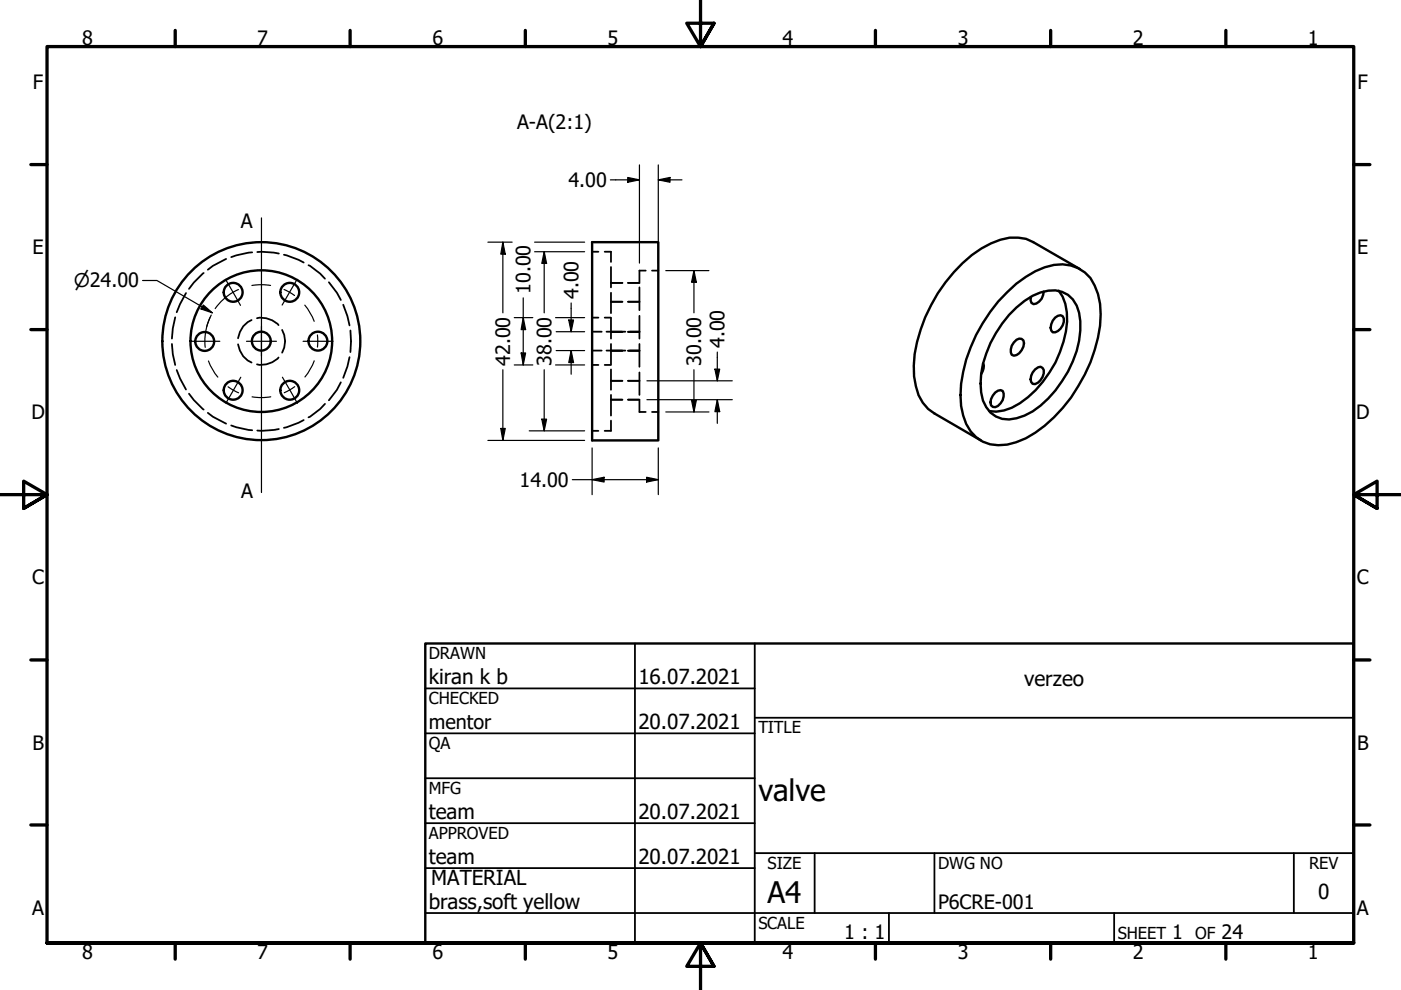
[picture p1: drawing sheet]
<svg xmlns="http://www.w3.org/2000/svg" width="297mm" height="210mm" viewBox="0 0 297 210" stroke-linecap="round" stroke-linejoin="round" font-family="sans-serif">
<!-- layer: Hidden (ANSI) -->
<g fill="none" stroke="#000" stroke-width=".38">
<path d="M43.2 57.9l-2.1 2-1 1.3M47.9 54.9l-2.8 1.5-1 .8M53.5 53.5l-3.4 .6-1.1 .4M54.5 53.4h.9l3.7 .4M60.2 54l3.1 1.1 1.1 .6M65.4 56.2l2.5 1.8 1 1.1M69.7 59.9l1.7 2.2 .9 1.5M125.5 53.4h1.4M128.2 53.4h1.3v2.1M129.5 56.6v4.3M129.5 60h2.5M133.2 60h2.4"/>
<path d="M136.9 57.4h-1.3v2.4M138.2 57.4h1.4M36.4 72.9l.2 2.2 .5 2.3M37.1 67.3l-.5 2.3-.2 2.2M37.5 78.5l.7 1.7 1.2 2.4M39.4 62.1l-1.2 2.4-.7 1.7M50.5 73a5.1 5.1 0 0 0 2.8 3.9M53.3 67.9a4.8 4.8 0 0 0-2.8 3.8M54.5 67.5a4.9 4.9 0 0 1 4.6 1.4M59.1 75.8a4.9 4.9 0 0 1-4.6 1.5M59.8 69.9a4.9 4.9 0 0 1 0 4.9M72.8 64.6l.9 2.4 .4 2"/>
<path d="M74.1 75.7l-.4 2-.9 2.4M74.3 70.1l.1 2.3-.1 2.2M125.5 74.3h2.1M125.5 70.3h2.1M125.5 77.4h1.4M125.5 67.3h1.4M128.2 77.4h1.3M128.2 67.3h1.3M128.6 74.3h4M128.6 70.3h4M129.5 62.1v4.3M129.5 67.5v4.3"/>
<path d="M129.5 72.9v4.4M129.5 78.3v4.3M129.5 64h2.5M129.5 74.4h2.5M129.5 70.4h2.5M133.2 64h2.4M133.2 74.4h2.4M133.2 70.4h2.4M133.2 74.3h2.4M133.2 70.3h2.4M135.6 60.9v4.9M135.6 67v4.8"/>
<path d="M135.6 72.9v4.9M135.6 79v4.7M40.1 83.5l1 1.3 2.1 2M44.1 87.5l1 .9 2.8 1.4M49 90.2l1.1 .4 3.4 .6M59.1 91l-3.7 .3h-.9M64.4 89.1l-1.1 .5-3.1 1.1M68.9 85.6l-1 1.1-2.5 1.8M72.3 81.1l-.9 1.5-1.7 2.3M125.5 91.3h1.4M129.5 83.7v4.4M129.5 89.2v2.1h-1.3"/>
<path d="M129.5 84.7h2.5M129.5 80.7h2.5M133.2 84.7h2.4M133.2 80.7h2.4M135.6 84.9v2.4h1.3M138.2 87.3h1.4"/>
</g>
<!-- layer: Visible (ANSI) -->
<g fill="none" stroke="#000" stroke-width=".51">
<path d="M125.5 51.3h14.1v42.1h-14.1zM229 57.1l-9.9-5.8a9.4 9.4 0 0 0-9 .3 29 29 0 0 0-12.7 13.1 28.3 28.3 0 0 0-3.6 15.1 9.7 9.7 0 0 0 4.3 7.9l9.9 5.7M208.5 77.1a2.64 2.64 0 0 1-.5 2.2M213.6 61.9a20.3 20.3 0 0 1 9.9-5.7 7.9 7.9 0 0 1 9.3 6.1 20.3 20.3 0 0 1-.7 11.9 32.3 32.3 0 0 1-14.6 18.7 10.6 10.6 0 0 1-9.2 .7 8.4 8.4 0 0 1-4.1-5.5 23 23 0 0 1 1.6-14.5 34.6 34.6 0 0 1 7.8-11.7zM213.9 66.8a15.2 15.2 0 0 1 8.3-5.2 5.6 5.6 0 0 1 6.6 4.7 19.2 19.2 0 0 1-3.6 14.5 17.4 17.4 0 0 1-9.7 7.9 5.6 5.6 0 0 1-7.1-3.8 17.5 17.5 0 0 1 1.6-12.2l2.5-4.1zM214.9 72.6l.6-.6 .6-.2 .5 .1a1.62 1.62 0 0 1 0 2.4 1.58 1.58 0 0 1-2.1 .9 2.43 2.43 0 0 1 .4-2.6zM219.5 78.3l.6-.4 .5-.1 .4 .2a2.34 2.34 0 0 1-.9 3.1l-.6 .3h-.6a1.81 1.81 0 0 1 0-2.4zM221.3 61.8a2.67 2.67 0 0 1-2.2 2.7l-.4-.3-.2-.5 .1-.7M223.7 67.3l.6-.3 .6-.2 .4 .2a2.45 2.45 0 0 1-2.1 3.5 1.88 1.88 0 0 1 0-2.5zM224.5 61.6a10.3 10.3 0 0 1 1.5 8.7 24.2 24.2 0 0 1-9.8 15.2 8.9 8.9 0 0 1-6.5 1.7M211 83.2l.6-.4 .6-.1 .4 .2a2.62 2.62 0 0 1-1.6 3.4h-.5a1.64 1.64 0 0 1 0-2.4z"/>
<circle cx="43.4" cy="72.4" r="2"/>
<circle cx="49.4" cy="62" r="2"/>
<circle cx="55.4" cy="72.3" r="2"/>
<circle cx="55.4" cy="72.3" r="15"/>
<circle cx="55.4" cy="72.3" r="21"/>
<circle cx="61.4" cy="62" r="2"/>
<circle cx="67.4" cy="72.3" r="2"/>
<circle cx="49.4" cy="82.7" r="2"/>
<circle cx="61.4" cy="82.7" r="2"/>
</g>
<!-- layer: Border (ANSI) -->
<g fill="none" stroke="#000" stroke-width=".7">
<path d="M148.5 -.1v10l-2.9-5h5.8l-2.9 5 2.9-5M37.1 6.4v3.5M74.2 6.4v3.5M111.4 6.4v3.5M185.6 6.4v3.5M222.8 6.4v3.5M259.9 6.4v3.5M6.5 34.9h3.5M287 34.9h3.4M6.5 69.9h3.5M287 69.9h3.4M0 104.9h10l-5-2.9v5.8l5-2.9-5 2.9"/>
<path d="M297 104.9h-10l5-2.9v5.8l-5-2.9 5 2.9M6.5 139.9h3.5M287 139.9h3.4M6.5 174.9h3.5M287 174.9h3.4M10 199.9v-190h277v190h-277h277M37.1 199.9v3.5M74.2 199.9v3.5M111.4 199.9v3.5M185.6 199.9v3.5M222.8 199.9v3.5M259.9 199.9v3.5"/>
<path d="M151.4 204.9l-2.9-5 2.9 5h-5.8l2.9-5v10"/>
</g>
<!-- layer: Title (ANSI) -->
<g fill="none" stroke="#000" stroke-width=".38">
<path d="M134.6 136.4v63.5M160 136.4v63.5M90.2 146h69.8M90.2 155.5h69.8M160 152.2h127M90.2 165h69.8M90.2 174.5h69.8M90.2 193.6h196.8M90.2 184.1h69.8M160 180.9h127M172.7 180.9v12.7M188.5 193.6v6.3"/>
<path d="M198.1 180.9v12.7M236.2 193.6v6.3M274.3 180.9v12.7"/>
</g>
<path d="M90.2 136.4h196.8v63.5h-196.8z" fill="none" stroke="#000" stroke-width=".51"/>
<!-- layer: Sketch Geometry (ANSI) -->
<path d="M55.4 46.2v58.2" fill="none" stroke="#000" stroke-width=".25"/>
<!-- layer: Center Mark (ANSI) -->
<path d="M47.8 59.2l3.2 5.5M63 59.2l-3.2 5.5M40.3 72.4h6.3M51.1 80l-3.2 5.5M52.3 72.4h6.3M55.4 69.2v6.3M59.9 80l3.2 5.5M64.3 72.4h6.3" fill="none" stroke="#000" stroke-width=".25"/>
<!-- layer: Centerline (ANSI) -->
<path d="M44.2 76.5l.8 1.8 1.2 1.7M44.5 67.3a12 12 0 0 0-1 6.3M50.5 61.4a12 12 0 0 0-4.9 4M57.4 60.5l-2-.1-2 .1M60.2 61.4l2.3 1.3M64.6 64.7l1.2 1.6 .8 1.8M66.6 76.5l-.8 1.8-1.1 1.6M67.3 71v2.6M48.4 82l2.2 1.3M57.4 84.1l-2 .2-2-.2M62.5 82l-2.2 1.3" fill="none" stroke="#000" stroke-width=".25"/>
<!-- layer: Dimension (ANSI) -->
<g fill="none" stroke="#000" stroke-width=".25">
<path d="M129.4 38.1h6.2M133.1 37.6l2.5 .5-2.5 .5zM135.6 35v20.8M139.6 38.1l2.4-.5v1zM139.6 38.1h5M139.6 35v20.8M30.2 59.5h3.1l11.7 6.8M103.4 51.3h5.2M106.6 51.3l.5 2.6h-.9zM106.6 51.3v15M113.3 51.3h10.7M113.3 53.4h10.7"/>
<path d="M115.4 53.4l.5 2.5h-1zM115.4 53.4v12.9M141.2 57.4h9.1M147.1 57.4l.5 2.5h-1zM147.1 57.4v8.9M43.1 64.7l1.9 1.6-2.4-.8zM44.8 66.8l-1 2.4M106.6 78.4v15M109 67.3h4M109 77.4h4M110.5 74.8h.9l-.5 2.6zM110.9 67.3l.5 2.6h-.9z"/>
<path d="M110.9 63.2v14.2M115.4 78.4v12.9M117.8 67.3h6.2M117.8 77.4h6.2M117.9 70.3h6.1M117.9 74.3h6.1M120.6 67.9h1l-.5 2.4zM121.1 74.3l.5 2.6h-1zM121.1 64.2v6.1M121.1 74.3v5M147.1 78.4v8.9M151.6 78.3h1l-.5 2.4z"/>
<path d="M152.1 74.6v6.1M103.4 93.4h20.6M106.2 90.8h.9l-.5 2.6zM112.2 91.3h11.8M114.9 88.9h1l-.5 2.4zM125.5 95v9.9M137.2 80.7h18.1M137.2 84.7h18.1M139.6 95v9.9M141.2 87.3h9.1M146.6 84.9h1l-.5 2.4zM152.1 84.7l.5 2.6h-1z"/>
<path d="M152.1 84.7v5.1M121.3 101.7h18.3M125.5 101.7l2.6-.5v1zM137.1 101.2l2.5 .5-2.5 .5z"/>
</g>
<g fill="#000">
<path d="M133.1 37.6l2.5 .5-2.5 .5z" fill-rule="evenodd"/>
<path d="M139.6 38.1l2.4-.5v1z" fill-rule="evenodd"/>
<path d="M106.6 51.3l.5 2.6h-.9z" fill-rule="evenodd"/>
<path d="M115.4 53.4l.5 2.5h-1z" fill-rule="evenodd"/>
<path d="M147.1 57.4l.5 2.5h-1z" fill-rule="evenodd"/>
<path d="M43.1 64.7l1.9 1.6-2.4-.8z" fill-rule="evenodd"/>
<path d="M110.5 74.8h.9l-.5 2.6z" fill-rule="evenodd"/>
<path d="M110.9 67.3l.5 2.6h-.9z" fill-rule="evenodd"/>
<path d="M120.6 67.9h1l-.5 2.4z" fill-rule="evenodd"/>
<path d="M121.1 74.3l.5 2.6h-1z" fill-rule="evenodd"/>
<path d="M151.6 78.3h1l-.5 2.4z" fill-rule="evenodd"/>
<path d="M106.2 90.8h.9l-.5 2.6z" fill-rule="evenodd"/>
<path d="M114.9 88.9h1l-.5 2.4z" fill-rule="evenodd"/>
<path d="M146.6 84.9h1l-.5 2.4z" fill-rule="evenodd"/>
<path d="M152.1 84.7l.5 2.6h-1z" fill-rule="evenodd"/>
<path d="M125.5 101.7l2.6-.5v1z" fill-rule="evenodd"/>
<path d="M137.1 101.2l2.5 .5-2.5 .5z" fill-rule="evenodd"/>
</g>
<g font-size="6.3">
<text x="160.8" y="169.9">valve</text>
<text x="162.8" y="191.4">A4</text>
</g>
<g font-size="4.4">
<text x="90.9" y="145.1">kiran k b</text>
<text x="135.4" y="145.1">16.07.2021</text>
<text x="217.2" y="145.5">verzeo</text>
<text x="135.4" y="154.6">20.07.2021</text>
<text x="90.9" y="173.6">team</text>
<text x="135.4" y="173.6">20.07.2021</text>
<text x="90.9" y="183.2">team</text>
<text x="135.4" y="183.2">20.07.2021</text>
<text x="91.4" y="187.6">MATERIAL</text>
<text x="279.5" y="190.7">0</text>
<text x="90.9" y="192.7">brass,soft yellow</text>
</g>
<g font-size="4.2">
<text x="17.4" y="9.5">8</text>
<text x="54.5" y="9.5">7</text>
<text x="91.7" y="9.5">6</text>
<text x="128.8" y="9.5">5</text>
<text x="165.9" y="9.5">4</text>
<text x="203.1" y="9.5">3</text>
<text x="240.2" y="9.5">2</text>
<text x="277.3" y="9.5">1</text>
<text x="7" y="19">F</text>
<text x="287.8" y="19">F</text>
<text x="109.7" y="27.3">A-A(2:1)</text>
<text x="120.5" y="39.7">4.00</text>
<text x="6.9" y="53.9">E</text>
<text x="51.1" y="48.4">A</text>
<text x="287.7" y="53.9">E</text>
<text x="112.5" y="62.3" transform="rotate(-90 112.5 62.3)">10.00</text>
<text x="122.6" y="63.4" transform="rotate(-90 122.6 63.4)">4.00</text>
<text x="108.1" y="77.6" transform="rotate(-90 108.1 77.6)">42.00</text>
<text x="116.9" y="77.6" transform="rotate(-90 116.9 77.6)">38.00</text>
<text x="148.7" y="77.6" transform="rotate(-90 148.7 77.6)">30.00</text>
<text x="153.6" y="73.8" transform="rotate(-90 153.6 73.8)">4.00</text>
<text x="6.7" y="88.9">D</text>
<text x="287.5" y="88.9">D</text>
<text x="51.1" y="105.6">A</text>
<text x="110.2" y="103.2">14.00</text>
<text x="6.8" y="123.9">C</text>
<text x="287.7" y="123.9">C</text>
<text x="90.9" y="154.7">mentor</text>
<text x="6.9" y="158.9">B</text>
<text x="287.7" y="158.9">B</text>
<text x="6.8" y="193.9">A</text>
<text x="198.9" y="192.8">P6CRE-001</text>
<text x="287.7" y="193.9">A</text>
<text x="17.4" y="203.4">8</text>
<text x="54.5" y="203.4">7</text>
<text x="91.7" y="203.4">6</text>
<text x="128.8" y="203.4">5</text>
<text x="165.9" y="203.4">4</text>
<text x="179" y="199.2">1 : 1</text>
<text x="203.1" y="203.4">3</text>
<text x="240.2" y="203.4">2</text>
<text x="248.5" y="199.1">1</text>
<text x="259" y="199.1">24</text>
<text x="277.3" y="203.4">1</text>
</g>
<text font-size="4" x="15.6" y="60.9">⌀24.00</text>
<g font-size="3.5">
<text x="90.9" y="139.7">DRAWN</text>
<text x="90.9" y="149.3">CHECKED</text>
<text x="160.8" y="155.5">TITLE</text>
<text x="90.9" y="158.8">QA</text>
<text x="90.9" y="168.3">MFG</text>
<text x="90.9" y="177.8">APPROVED</text>
<text x="162.8" y="184.2">SIZE</text>
<text x="198.9" y="184.2">DWG NO</text>
<text x="277.6" y="184.2">REV</text>
<text x="160.8" y="196.9">SCALE</text>
<text x="237" y="199.1">SHEET</text>
<text x="253.4" y="199.1">OF</text>
</g>
</svg>
